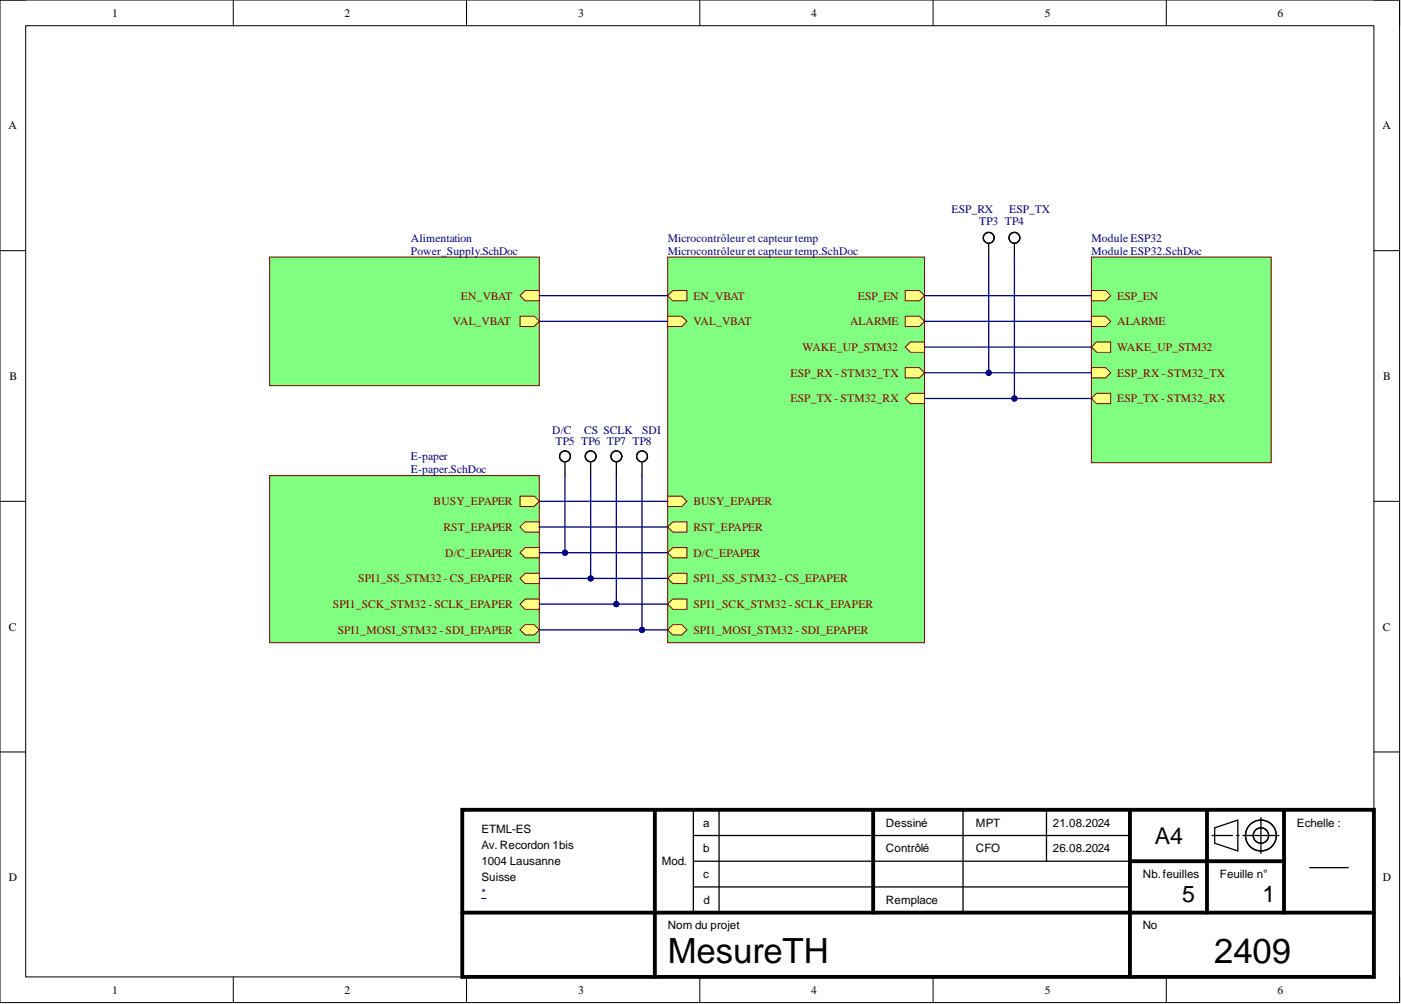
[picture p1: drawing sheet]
<svg xmlns="http://www.w3.org/2000/svg" width="277mm" height="198mm" viewBox="0 0 277 198" stroke-linecap="round" stroke-linejoin="round" font-family="sans-serif">
<g fill="none" stroke="#000" stroke-width=".2">
<path d="M0 0h276.3v198h-276.3zM0 0h5.1M5.1 5.1h266.1v187.8h-266.1zM46.1 0v5.1M92.1 0v5.1M138.2 0v5.1M184.2 0v5.1M230.3 0v5.1M271.2 0h5.1v5.1M0 49.5h5.1M271.2 49.5h5.1M0 99h5.1"/>
<path d="M271.2 99h5.1M0 148.5h5.1M271.2 148.5h5.1M46.1 192.9v5.1M92.1 192.9v5.1M138.2 192.9v5.1M184.2 192.9v5.1M230.3 192.9v5.1M276.3 192.9v5.1"/>
</g>
<path d="M91.3 159.9h179.9v33h-179.9zM129.3 159.9v33M172.4 159.9v20.3M223.1 159.9v33M238.3 159.9v20.3M253.5 159.9v20.3M223.1 170.1h30.4M91.3 180.2h179.9" fill="none" stroke="#000" stroke-width=".76"/>
<g fill="none" stroke="#000" stroke-width=".25">
<path d="M136.9 159.9v20.3M142 159.9v20.3M190.1 159.9v20.3M206.6 159.9v10.2M136.9 165h86.2M136.9 170.1h86.2M136.9 175.1h86.2M239.3 165h4M239.8 163.5l4.6-1.6v6.1l-4.6-1.5zM244.1 165h.5M245.4 165h7.1M248.9 161.4v7.1"/>
<path d="M258.6 171.3h7.6"/>
<circle cx="248.9" cy="165" r="3"/>
<circle cx="248.9" cy="165" r="1.52"/>
</g>
<path d="M95.1 177.4h.8" fill="none" stroke="#000080" stroke-width=".2"/>
<path d="M53.2 50.8h53.3v25.4h-53.3z" fill-rule="evenodd" fill="#80ff80"/>
<path d="M53.2 50.8h53.3v25.4h-53.3z" fill="none" stroke="#800000" stroke-width=".2"/>
<path d="M103.7 57.4h2.8v2h-2.8l-1-1z" fill-rule="evenodd" fill="#ffff80"/>
<path d="M103.7 57.4h2.8v2h-2.8l-1-1z" fill="none" stroke="#800000" stroke-width=".2"/>
<path d="M102.7 62.4h2.8l1 1.1-1 1h-2.8z" fill-rule="evenodd" fill="#ffff80"/>
<path d="M102.7 62.4h2.8l1 1.1-1 1h-2.8z" fill="none" stroke="#800000" stroke-width=".2"/>
<path d="M131.8 50.8h50.7v76.1h-50.7z" fill-rule="evenodd" fill="#80ff80"/>
<path d="M131.8 50.8h50.7v76.1h-50.7z" fill="none" stroke="#800000" stroke-width=".2"/>
<path d="M132.8 57.4h2.8v2h-2.8l-1-1z" fill-rule="evenodd" fill="#ffff80"/>
<path d="M132.8 57.4h2.8v2h-2.8l-1-1z" fill="none" stroke="#800000" stroke-width=".2"/>
<path d="M131.8 62.4h2.8l1 1.1-1 1h-2.8z" fill-rule="evenodd" fill="#ffff80"/>
<path d="M131.8 62.4h2.8l1 1.1-1 1h-2.8z" fill="none" stroke="#800000" stroke-width=".2"/>
<path d="M131.8 98h2.8l1 1-1 1h-2.8z" fill-rule="evenodd" fill="#ffff80"/>
<path d="M131.8 98h2.8l1 1-1 1h-2.8z" fill="none" stroke="#800000" stroke-width=".2"/>
<path d="M132.8 103.1h2.8v2h-2.8l-1-1z" fill-rule="evenodd" fill="#ffff80"/>
<path d="M132.8 103.1h2.8v2h-2.8l-1-1z" fill="none" stroke="#800000" stroke-width=".2"/>
<path d="M132.8 108.1h2.8v2.1h-2.8l-1-1.1z" fill-rule="evenodd" fill="#ffff80"/>
<path d="M132.8 108.1h2.8v2.1h-2.8l-1-1.1z" fill="none" stroke="#800000" stroke-width=".2"/>
<path d="M132.8 113.2h2.8v2h-2.8l-1-1z" fill-rule="evenodd" fill="#ffff80"/>
<path d="M132.8 113.2h2.8v2h-2.8l-1-1z" fill="none" stroke="#800000" stroke-width=".2"/>
<path d="M132.8 118.3h2.8v2h-2.8l-1-1z" fill-rule="evenodd" fill="#ffff80"/>
<path d="M132.8 118.3h2.8v2h-2.8l-1-1z" fill="none" stroke="#800000" stroke-width=".2"/>
<path d="M132.8 123.4h1.8l1 1-1 1h-1.8l-1-1z" fill-rule="evenodd" fill="#ffff80"/>
<path d="M132.8 123.4h1.8l1 1-1 1h-1.8l-1-1z" fill="none" stroke="#800000" stroke-width=".2"/>
<path d="M178.7 57.4h2.8l1 1-1 1h-2.8z" fill-rule="evenodd" fill="#ffff80"/>
<path d="M178.7 57.4h2.8l1 1-1 1h-2.8z" fill="none" stroke="#800000" stroke-width=".2"/>
<path d="M178.7 62.4h2.8l1 1.1-1 1h-2.8z" fill-rule="evenodd" fill="#ffff80"/>
<path d="M178.7 62.4h2.8l1 1.1-1 1h-2.8z" fill="none" stroke="#800000" stroke-width=".2"/>
<path d="M179.7 67.5h2.8v2.1h-2.8l-1-1.1z" fill-rule="evenodd" fill="#ffff80"/>
<path d="M179.7 67.5h2.8v2.1h-2.8l-1-1.1z" fill="none" stroke="#800000" stroke-width=".2"/>
<path d="M178.7 72.6h2.8l1 1-1 1h-2.8z" fill-rule="evenodd" fill="#ffff80"/>
<path d="M178.7 72.6h2.8l1 1-1 1h-2.8z" fill="none" stroke="#800000" stroke-width=".2"/>
<path d="M179.7 77.7h2.8v2h-2.8l-1-1z" fill-rule="evenodd" fill="#ffff80"/>
<path d="M179.7 77.7h2.8v2h-2.8l-1-1z" fill="none" stroke="#800000" stroke-width=".2"/>
<path d="M53.2 93.9h53.3v33h-53.3z" fill-rule="evenodd" fill="#80ff80"/>
<path d="M53.2 93.9h53.3v33h-53.3z" fill="none" stroke="#800000" stroke-width=".2"/>
<path d="M102.7 98h2.8l1 1-1 1h-2.8z" fill-rule="evenodd" fill="#ffff80"/>
<path d="M102.7 98h2.8l1 1-1 1h-2.8z" fill="none" stroke="#800000" stroke-width=".2"/>
<path d="M103.7 123.4h1.8l1 1-1 1h-1.8l-1-1z" fill-rule="evenodd" fill="#ffff80"/>
<path d="M103.7 123.4h1.8l1 1-1 1h-1.8l-1-1z" fill="none" stroke="#800000" stroke-width=".2"/>
<path d="M103.7 103.1h2.8v2h-2.8l-1-1z" fill-rule="evenodd" fill="#ffff80"/>
<path d="M103.7 103.1h2.8v2h-2.8l-1-1z" fill="none" stroke="#800000" stroke-width=".2"/>
<path d="M103.7 108.1h2.8v2.1h-2.8l-1-1.1z" fill-rule="evenodd" fill="#ffff80"/>
<path d="M103.7 108.1h2.8v2.1h-2.8l-1-1.1z" fill="none" stroke="#800000" stroke-width=".2"/>
<path d="M103.7 113.2h2.8v2h-2.8l-1-1z" fill-rule="evenodd" fill="#ffff80"/>
<path d="M103.7 113.2h2.8v2h-2.8l-1-1z" fill="none" stroke="#800000" stroke-width=".2"/>
<path d="M103.7 118.3h2.8v2h-2.8l-1-1z" fill-rule="evenodd" fill="#ffff80"/>
<path d="M103.7 118.3h2.8v2h-2.8l-1-1z" fill="none" stroke="#800000" stroke-width=".2"/>
<path d="M215.5 50.8h35.5v40.6h-35.5z" fill-rule="evenodd" fill="#80ff80"/>
<path d="M215.5 50.8h35.5v40.6h-35.5z" fill="none" stroke="#800000" stroke-width=".2"/>
<path d="M215.5 57.4h2.8l1 1-1 1h-2.8z" fill-rule="evenodd" fill="#ffff80"/>
<path d="M215.5 57.4h2.8l1 1-1 1h-2.8z" fill="none" stroke="#800000" stroke-width=".2"/>
<path d="M215.5 62.4h2.8l1 1.1-1 1h-2.8z" fill-rule="evenodd" fill="#ffff80"/>
<path d="M215.5 62.4h2.8l1 1.1-1 1h-2.8z" fill="none" stroke="#800000" stroke-width=".2"/>
<path d="M216.5 67.5h2.8v2.1h-2.8l-1-1.1z" fill-rule="evenodd" fill="#ffff80"/>
<path d="M216.5 67.5h2.8v2.1h-2.8l-1-1.1z" fill="none" stroke="#800000" stroke-width=".2"/>
<path d="M215.5 72.6h2.8l1 1-1 1h-2.8z" fill-rule="evenodd" fill="#ffff80"/>
<path d="M215.5 72.6h2.8l1 1-1 1h-2.8z" fill="none" stroke="#800000" stroke-width=".2"/>
<path d="M216.5 77.7h2.8v2h-2.8l-1-1z" fill-rule="evenodd" fill="#ffff80"/>
<path d="M216.5 77.7h2.8v2h-2.8l-1-1z" fill="none" stroke="#800000" stroke-width=".2"/>
<g fill="none" stroke="#000" stroke-width=".25">
<path d="M195.2 48.2v2.6M200.3 48.2v2.6M111.5 91.4v2.5M116.6 91.4v2.5M121.7 91.4v2.5M126.7 91.4v2.5"/>
<circle cx="195.2" cy="47" r="1.07"/>
<circle cx="200.3" cy="47" r="1.07"/>
<circle cx="111.5" cy="90.1" r="1.07"/>
<circle cx="116.6" cy="90.1" r="1.07"/>
<circle cx="121.7" cy="90.1" r="1.07"/>
<circle cx="126.7" cy="90.1" r="1.07"/>
</g>
<path d="M106.5 58.4h25.3M200.3 50.8v27.9M106.5 63.5h25.3M182.5 63.5h33M182.5 68.5h33M106.5 104.1h25.3" fill="none" stroke="#000080" stroke-width=".25"/>
<circle cx="200.3" cy="78.7" r=".51" fill="#000080"/>
<circle cx="200.3" cy="78.7" r=".51" fill="none" stroke="#000080" stroke-width=".2"/>
<path d="M106.5 99h25.3M106.5 109.1h25.3" fill="none" stroke="#000080" stroke-width=".25"/>
<circle cx="111.5" cy="109.1" r=".51" fill="#000080"/>
<circle cx="111.5" cy="109.1" r=".51" fill="none" stroke="#000080" stroke-width=".2"/>
<path d="M111.5 93.9v15.2" fill="none" stroke="#000080" stroke-width=".25"/>
<circle cx="111.5" cy="109.1" r=".51" fill="#000080"/>
<circle cx="111.5" cy="109.1" r=".51" fill="none" stroke="#000080" stroke-width=".2"/>
<path d="M106.5 114.2h25.3" fill="none" stroke="#000080" stroke-width=".25"/>
<circle cx="116.6" cy="114.2" r=".51" fill="#000080"/>
<circle cx="116.6" cy="114.2" r=".51" fill="none" stroke="#000080" stroke-width=".2"/>
<path d="M116.6 93.9v20.3" fill="none" stroke="#000080" stroke-width=".25"/>
<circle cx="116.6" cy="114.2" r=".51" fill="#000080"/>
<circle cx="116.6" cy="114.2" r=".51" fill="none" stroke="#000080" stroke-width=".2"/>
<path d="M106.5 119.3h25.3" fill="none" stroke="#000080" stroke-width=".25"/>
<circle cx="121.7" cy="119.3" r=".51" fill="#000080"/>
<circle cx="121.7" cy="119.3" r=".51" fill="none" stroke="#000080" stroke-width=".2"/>
<path d="M121.7 93.9v25.4" fill="none" stroke="#000080" stroke-width=".25"/>
<circle cx="121.7" cy="119.3" r=".51" fill="#000080"/>
<circle cx="121.7" cy="119.3" r=".51" fill="none" stroke="#000080" stroke-width=".2"/>
<path d="M106.5 124.4h25.3" fill="none" stroke="#000080" stroke-width=".25"/>
<circle cx="126.7" cy="124.4" r=".51" fill="#000080"/>
<circle cx="126.7" cy="124.4" r=".51" fill="none" stroke="#000080" stroke-width=".2"/>
<path d="M126.7 93.9v30.5" fill="none" stroke="#000080" stroke-width=".25"/>
<circle cx="126.7" cy="124.4" r=".51" fill="#000080"/>
<circle cx="126.7" cy="124.4" r=".51" fill="none" stroke="#000080" stroke-width=".2"/>
<path d="M182.5 78.7h33" fill="none" stroke="#000080" stroke-width=".25"/>
<circle cx="200.3" cy="78.7" r=".51" fill="#000080"/>
<circle cx="200.3" cy="78.7" r=".51" fill="none" stroke="#000080" stroke-width=".2"/>
<path d="M182.5 73.6h33" fill="none" stroke="#000080" stroke-width=".25"/>
<circle cx="195.2" cy="73.6" r=".51" fill="#000080"/>
<circle cx="195.2" cy="73.6" r=".51" fill="none" stroke="#000080" stroke-width=".2"/>
<path d="M195.2 50.8v22.8" fill="none" stroke="#000080" stroke-width=".25"/>
<circle cx="195.2" cy="73.6" r=".51" fill="#000080"/>
<circle cx="195.2" cy="73.6" r=".51" fill="none" stroke="#000080" stroke-width=".2"/>
<path d="M182.5 58.4h33" fill="none" stroke="#000080" stroke-width=".25"/>
<g font-size="6.9">
<text x="131.8" y="190.2">MesureTH</text>
<text x="239.7" y="190.2">2409</text>
</g>
<g font-size="4.6">
<text x="228" y="166.6">A4</text>
<text x="233.4" y="178">5</text>
<text x="249.3" y="178">1</text>
</g>
<g font-size="2.3">
<text x="22.1" y="3.3">1</text>
<text x="68" y="3.3">2</text>
<text x="114.2" y="3.3">3</text>
<text x="160.1" y="3.3">4</text>
<text x="206.3" y="3.3">5</text>
<text x="252.2" y="3.3">6</text>
<text x="1.7" y="25.6">A</text>
<text x="272.9" y="25.6">A</text>
<text x="1.9" y="75.1">B</text>
<text x="273.1" y="75.1">B</text>
<text x="1.8" y="124.5">C</text>
<text x="273" y="124.5">C</text>
<text x="95.1" y="167.7">Av. Recordon 1bis</text>
<text x="95.1" y="164.5">ETML-ES</text>
<text x="138.8" y="163.2">a</text>
<text x="174.9" y="163.2">Dessiné</text>
<text x="192.6" y="163.2">MPT</text>
<text x="207.9" y="163.2">21.08.2024</text>
<text x="256" y="163.2">Echelle :</text>
<text x="95.1" y="170.8">1004 Lausanne</text>
<text x="130.6" y="170.8">Mod.</text>
<text x="138.8" y="168.3">b</text>
<text x="138.8" y="173.4">c</text>
<text x="174.9" y="168.3">Contrôlé</text>
<text x="192.6" y="168.3">CFO</text>
<text x="207.9" y="168.3">26.08.2024</text>
<text x="225.6" y="173.4">Nb.feuilles</text>
<text x="240.8" y="173.4">Feuille n°</text>
<text x="1.8" y="174">D</text>
<text x="95.1" y="174">Suisse</text>
<text x="138.9" y="178.4">d</text>
<text x="174.9" y="178.4">Remplace</text>
<text x="273" y="174">D</text>
<text x="131.8" y="183.5">Nom du projet</text>
<text x="225.6" y="183.5">No</text>
<text x="22.1" y="196.2">1</text>
<text x="68" y="196.2">2</text>
<text x="114.2" y="196.2">3</text>
<text x="160.1" y="196.2">4</text>
<text x="206.3" y="196.2">5</text>
<text x="252.2" y="196.2">6</text>
</g>
<g font-size="2.3" fill="#000080">
<text x="81.1" y="47.7">Alimentation</text>
<text x="131.8" y="47.7">Microcontrôleur et capteur temp</text>
<text x="187.8" y="42.1">ESP_RX</text>
<text x="193.3" y="44.4">TP3 TP4</text>
<text x="199.2" y="42.1">ESP_TX</text>
<text x="215.5" y="47.7">Module ESP32</text>
<text x="81.1" y="50.3">Power_Supply.SchDoc</text>
<text x="131.8" y="50.3">Microcontrôleur et capteur temp.SchDoc</text>
<text x="215.5" y="50.3">Module ESP32.SchDoc</text>
<text x="109" y="85.8">D/C</text>
<text x="109.7" y="87.8">TP5 TP6 TP7 TP8</text>
<text x="115.3" y="85.8">CS SCLK</text>
<text x="126.7" y="85.8">SDI</text>
<text x="81.1" y="90.9">E-paper</text>
<text x="81.1" y="93.4">E-paper.SchDoc</text>
<text x="95.1" y="177.2">*</text>
</g>
<g font-size="2.3" fill="#800000">
<text x="91" y="59.1">EN_VBAT</text>
<text x="136.9" y="59.1">EN_VBAT</text>
<text x="169.3" y="59.1">ESP_EN</text>
<text x="220.5" y="59.1">ESP_EN</text>
<text x="89.4" y="64.2">VAL_VBAT</text>
<text x="136.9" y="64.2">VAL_VBAT</text>
<text x="167.8" y="64.2">ALARME</text>
<text x="220.5" y="64.2">ALARME</text>
<text x="158.4" y="69.3">WAKE_UP_STM32</text>
<text x="220.5" y="69.3">WAKE_UP_STM32</text>
<text x="156.1" y="74.4">ESP_RX - STM32_TX</text>
<text x="220.5" y="74.4">ESP_RX - STM32_TX</text>
<text x="156.1" y="79.5">ESP_TX - STM32_RX</text>
<text x="220.5" y="79.5">ESP_TX - STM32_RX</text>
<text x="85.6" y="99.8">BUSY_EPAPER</text>
<text x="136.9" y="99.8">BUSY_EPAPER</text>
<text x="87.5" y="104.8">RST_EPAPER</text>
<text x="136.9" y="104.8">RST_EPAPER</text>
<text x="87.9" y="109.9">D/C_EPAPER</text>
<text x="136.9" y="109.9">D/C_EPAPER</text>
<text x="70.7" y="115">SPI1_SS_STM32 - CS_EPAPER</text>
<text x="136.9" y="115">SPI1_SS_STM32 - CS_EPAPER</text>
<text x="65.7" y="120.1">SPI1_SCK_STM32 - SCLK_EPAPER</text>
<text x="66.7" y="125.1">SPI1_MOSI_STM32 - SDI_EPAPER</text>
<text x="136.9" y="120.1">SPI1_SCK_STM32 - SCLK_EPAPER</text>
<text x="136.9" y="125.1">SPI1_MOSI_STM32 - SDI_EPAPER</text>
</g>
</svg>
